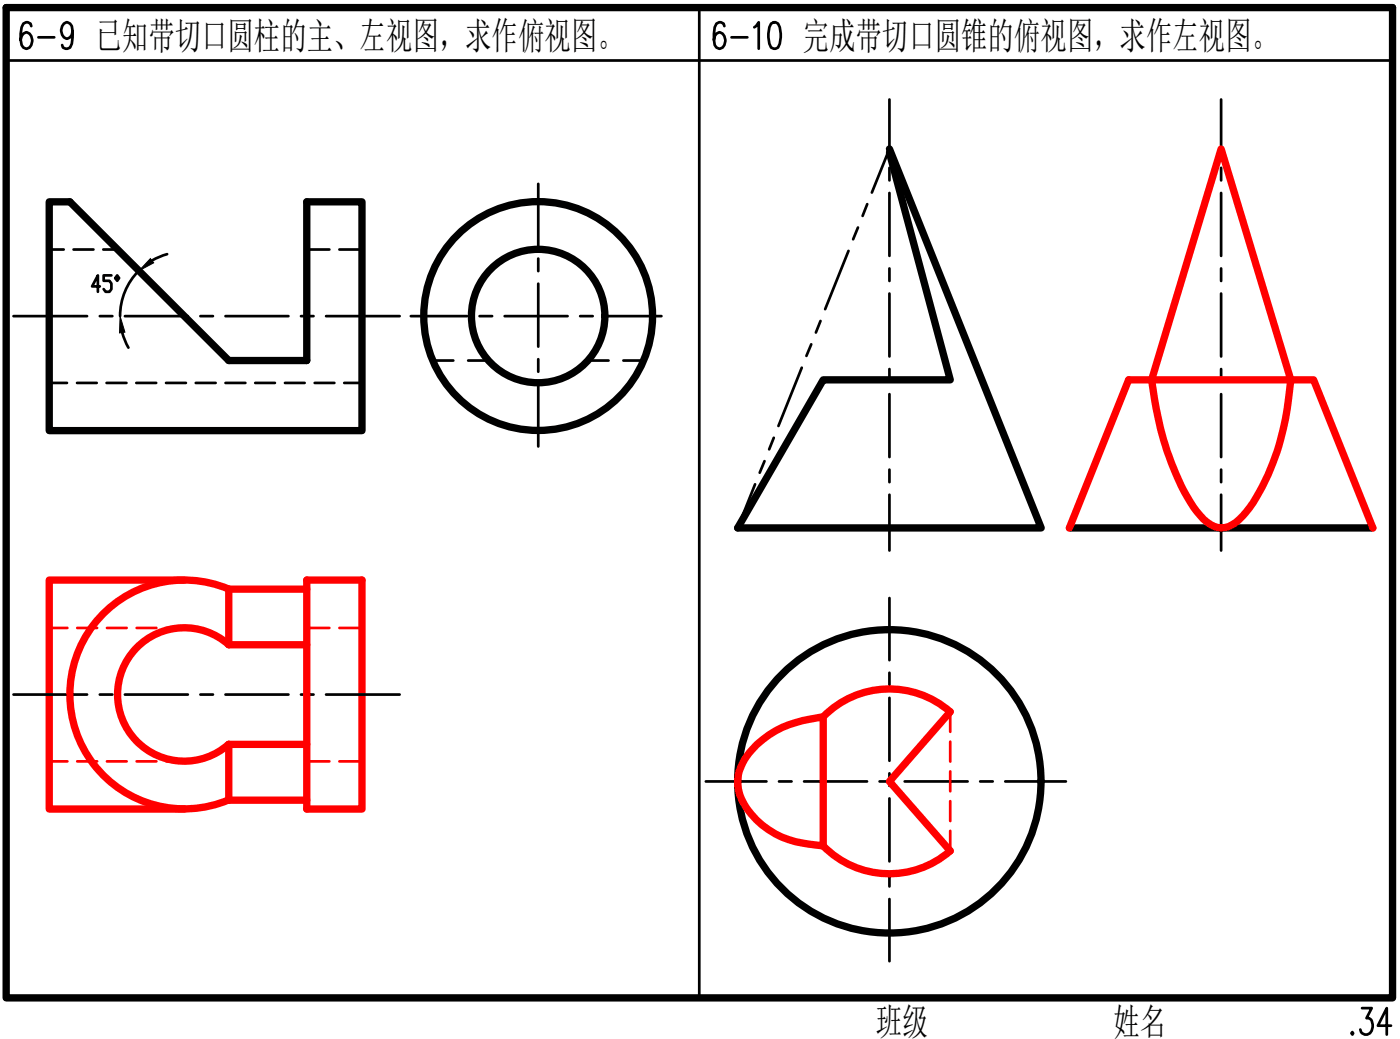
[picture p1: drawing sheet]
<svg xmlns="http://www.w3.org/2000/svg" width="77mm" height="57mm" viewBox="0 0 77 57" stroke-linecap="round" stroke-linejoin="round" font-family="sans-serif">
<g fill="none" stroke="#000" stroke-width=".4">
<path d="M.3 .4h76v54.3h-76zM2.7 11.1h1.1l8.7 8.7h4.3v-8.7h3v12.5h-17.1zM48.8 8.2l8.3 20.7h-16.7l4.7-8.1h7l-3.3-12.4M58.6 28.9h16.7"/>
<circle cx="29.5" cy="17.3" r="6.3"/>
<circle cx="29.5" cy="17.3" r="3.7"/>
<circle cx="48.8" cy="42.8" r="8.3"/>
</g>
<!-- layer: 0 -->
<path d="M.3 3.3h76M38.3 .4v54.3M74.1 56.6v.1l.1-.1M74.7 55.3h.5l-.3 .5a.46 .46 0 0 1 .4 .5 .46 .46 0 0 1-.5 .4l-.1-.1-.1-.2M76.3 56.2h-.8l.5-.9v1.4" fill="none" stroke="#000" stroke-width=".15"/>
<g fill="none" stroke="#000" stroke-width=".15">
<path d="M1.7 1.4v-.1l-.3-.1a.84 .84 0 0 0-.3 1l.2 .4a.43 .43 0 0 0 .5-.3 .43 .43 0 0 0-.3-.5 .38 .38 0 0 0-.4 .4M2.1 2h.9M4 1.7a.36 .36 0 0 1-.4 .4 .48 .48 0 0 1-.2-.4 .48 .48 0 0 1 .3-.5 .62 .62 0 0 1 .3 .8l-.2 .6-.2 .1-.1-.1-.1-.1M5.5 15.7h-.5l.4-.6v.9M6.1 15.1h-.4v.3h.3l.1 .1v.3l-.1 .2h-.2l-.1-.2M6.4 15.1l.1 .1-.1 .2-.1-.2zM6.7 18.2l.3 .9M7.6 14.8a3.5 3.5 0 0 0-1 2.5M9.2 13.9l-.9 .4M16.8 17.3v2.5v-2.5M39.7 1.4v-.1l-.3-.1a.82 .82 0 0 0-.3 1l.2 .4a.43 .43 0 0 0 .5-.3 .43 .43 0 0 0-.3-.5 .36 .36 0 0 0-.4 .4M40.1 2h.9"/>
<path d="M41.3 1.5l.3-.3v1.5M42.3 1.3l.2-.1a.93 .93 0 0 1 .2 1.2v.2l-.3 .1a.75 .75 0 0 1-.3-.9zM19.8 23.6h-17.1h17.1M40.4 28.9h16.7"/>
</g>
<g fill="none" stroke="#000" stroke-width=".15">
<path d="M.7 17.3h4.1M5.5 17.3h.7M6.8 17.3h3.5M11 17.3h.7M12.4 17.3h3.4M16.5 17.3h.7M17.9 17.3h4M22.5 17.3h3.1M26.3 17.3h.7M27.7 17.3h3.4M29.5 10.1v3.4M29.5 14.2v.7"/>
<path d="M29.5 15.6v3.4M29.5 19.7v.7M31.8 17.3h.7M33.2 17.3h3.1M48.8 5.5v3M48.8 9.2v.7M48.8 10.6v3.4M48.8 14.7v.7M48.8 16.1v3.4M66.9 5.5v3M66.9 9.2v.7M66.9 10.6v3.4"/>
<path d="M66.9 14.7v.7M66.9 16.1v3.4M.7 38.1h4.1M5.5 38.1h.7M6.8 38.1h3.5M11 38.1h.7M12.4 38.1h3.4M16.5 38.1h.7M17.9 38.1h4M29.5 21.1v3.4M48.8 20.2v.7M48.8 21.6v3.5"/>
<path d="M48.8 25.7v.7M48.8 27.1v3.1M48.8 32.8v3.4M48.8 36.9v.7M48.8 38.3v3.4M66.9 20.2v.7M66.9 21.6v3.5M66.9 25.7v.7M66.9 27.1v3.1M38.7 42.8h3.3M42.7 42.8h.7M44.1 42.8h3.4"/>
<path d="M48.2 42.8h.7M48.8 42.4v.7M48.8 43.8v3.4M48.8 47.9v.7M48.8 49.3v3.4M49.6 42.8h3.4M53.7 42.8h.7M55.1 42.8h3.3"/>
</g>
<path d="M6.6 17.3l.2 .9h-.2zM8.2 14.2l.2 .2-.8 .4z" fill="#000" stroke="#000" stroke-width=".05"/>
<path d="M44.5 18.9l-.3 .6M45 17.6l-.3 .6M46.5 13.8l-1.3 3.1M47 12.5l-.2 .6M47.5 11.2l-.2 .6M48.8 8.2l-1 2.4M41.4 26.5l-1 2.4M41.9 25.3l-.3 .6M42.4 24l-.2 .6M44 20.2l-1.3 3.2" fill="none" stroke="#000" stroke-width=".15"/>
<g fill="none" stroke="#f00" stroke-width=".4">
<path d="M66.9 8.2l3.9 12.6a13.4 13.4 0 0 1-2.7 7.5 1.35 1.35 0 0 1-2.3 0 15 15 0 0 1-2.7-7.5zM10.1 31.8h-7.4v12.5h7.4M12.5 32.3a6.3 6.3 0 0 0-8.7 5.8 6.3 6.3 0 0 0 8.7 5.7M12.5 35.3a3.7 3.7 0 0 0-5 .2 3.7 3.7 0 0 0 0 5.1 3.7 3.7 0 0 0 5 .2M12.5 32.3v3M12.5 32.3h4.3M12.5 35.3h4.3M16.8 31.8h3v12.5h-3zM52.1 39a5.1 5.1 0 0 0-7 .3M52.1 39l-3.3 3.8 3.3 3.8a5.1 5.1 0 0 1-7-.2M58.6 28.9l3.3-8.1h10.1l3.3 8.1M12.5 40.8v3.1"/>
<path d="M12.5 40.8h4.3M12.5 43.9h4.3M41.5 40.8a5.9 5.9 0 0 1 3.6-1.5v7.1a5 5 0 0 1-4.3-2.3 2.47 2.47 0 0 1 .7-3.3z"/>
</g>
<g fill="none" stroke="#f00" stroke-width=".15">
<path d="M2.7 34.4h1M4.2 34.4h1.1M5.9 34.4h1M7.5 34.4h1.1M9.1 34.4h1M16.8 34.4h1.3M18.6 34.4h1.2M52.1 39v1.1M2.7 41.7h1M4.2 41.7h1.1M5.9 41.7h1M7.5 41.7h1.1"/>
<path d="M9.1 41.7h1M16.8 41.7h1.3M18.6 41.7h1.2M52.1 40.7v1M52.1 42.3v1.1M52.1 43.9v1.1M52.1 45.5v1.1"/>
</g>
<g fill="none" stroke="#000" stroke-width=".15">
<path d="M2.7 13.7h.8M4 13.7h1.1M5.7 13.7h.8M16.8 13.7h1.3M18.6 13.7h1.2M23.7 19.8h1.1M25.7 19.8h1.1M32.2 19.8h1.2M34.2 19.8h1.1M2.7 21h1M4.2 21h1.1M5.8 21h1.1"/>
<path d="M7.5 21h1.1M9.1 21h1.1M10.7 21h1.1M12.4 21h1.1M14 21h1.1M15.6 21h1.1M17.3 21h1M18.9 21h.9"/>
</g>
<g font-size="2.1">
<text x="5.2" y="2.7">已知带切口圆柱的主、左视图，求作俯视图。</text>
<text x="44" y="2.7">完成带切口圆锥的俯视图，求作左视图。</text>
<text x="48" y="56.7">班级</text>
<text x="61" y="56.7">姓名</text>
</g>
</svg>
